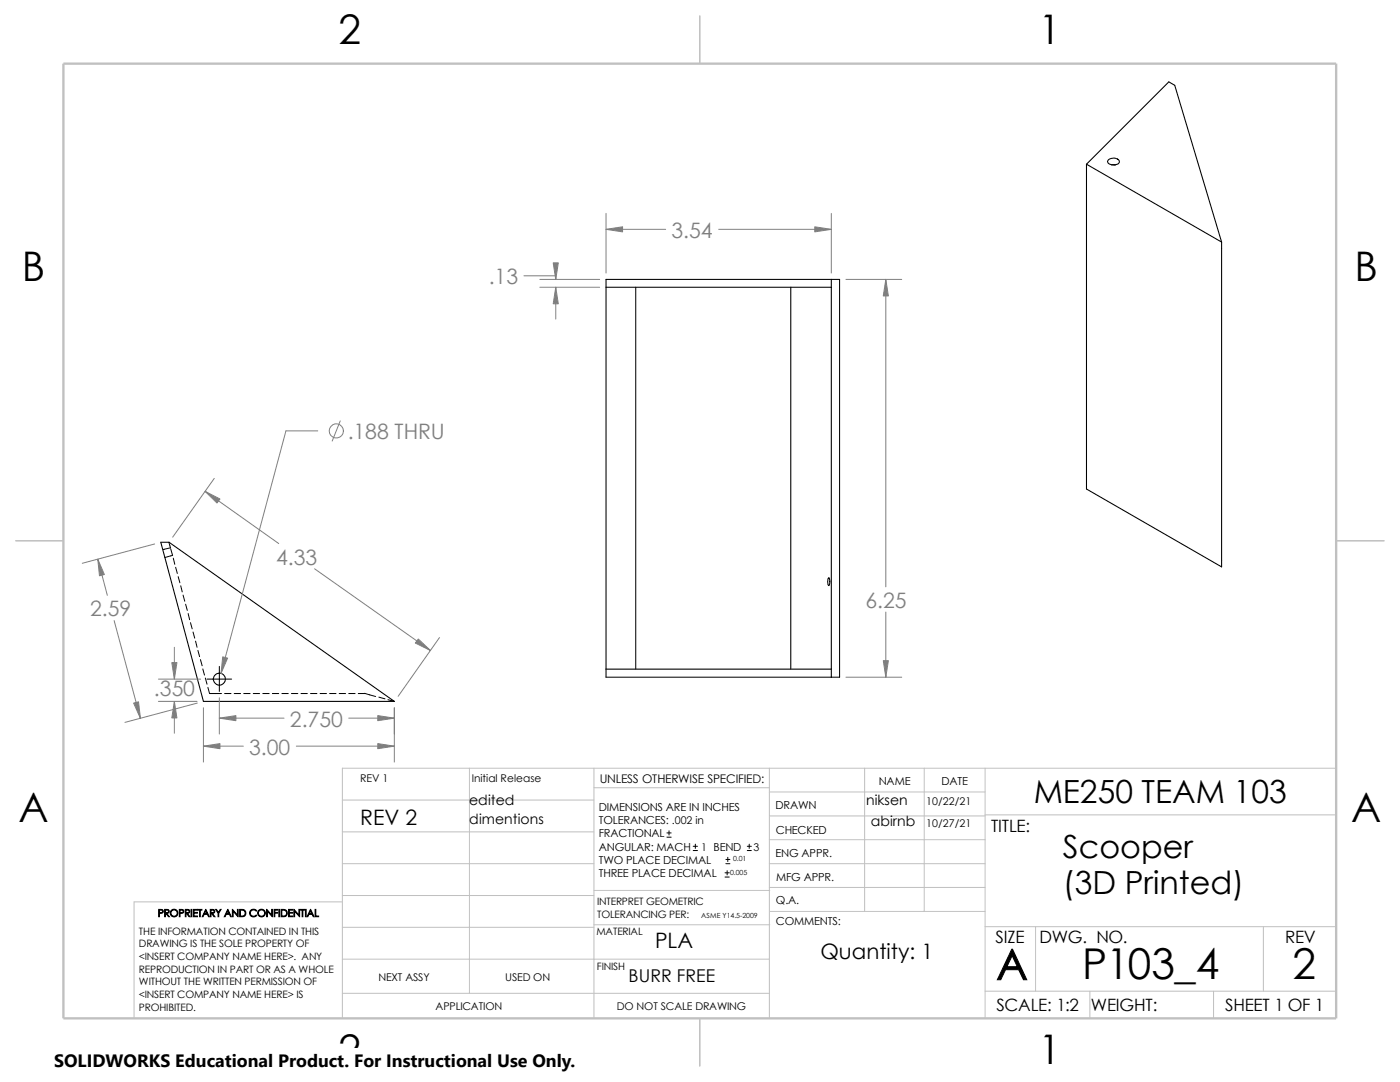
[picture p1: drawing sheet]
<svg xmlns="http://www.w3.org/2000/svg" width="279mm" height="216mm" viewBox="0 0 279 216" stroke-linecap="round" stroke-linejoin="round" font-family="sans-serif">
<g fill="none" stroke="#c0c0c0" stroke-width=".2">
<path d="M68.3 159.6h50.2M93.7 153.3v44.9M118.5 157.2h35M118.5 153.3v49.9M153.5 153.3v49.9M153.5 158h43.1M172.6 153.3v28.6M184.4 153.3v28.6M196.6 153.3v49.9M266.7 153.3h-198.4v49.9M68.3 166h50.2M68.3 172.3h50.2"/>
<path d="M68.3 180h-41.5v23.2M68.3 178.7h50.2M118.5 177.7h35.1M153.5 172.3h43.1M153.5 177.1h43.1M153.5 167.6h43.1M153.5 162.8h43.1M196.6 162.6h70.1M68.3 191.4h85.2M68.3 185h50.2M68.3 198.2h85.2M118.5 184.5h35.1"/>
<path d="M153.6 181.9h43M196.6 197.8h70.1M196.6 184.9h70.1M206.7 184.9v12.9M217.5 197.8v5.4M242.2 197.8v5.4M252.1 184.9v12.9"/>
</g>
<path d="M139.7 3.2v9.5M3.1 107.9h9.6M266.7 107.9h9.5M139.7 203.2v9.5" fill="none" stroke="#c0c0c0" stroke-width=".21"/>
<path d="M12.7 12.7h254v190.5h-254z" fill="none" stroke="#c0c0c0" stroke-width=".47"/>
<g fill="none" stroke="#000" stroke-width=".21">
<path d="M216.8 32.8l16.5-16.5 1.1 .7 9.4 31.3M216.8 32.8l27 15.5M216.8 32.8v64.8l27 15.5v-64.8M221.1 32a1.43 1.43 0 0 1 2.3 .2 1.21 1.21 0 0 1-1.8 .6l-.4-.2-.2-.3zM221.8 32.9h.8M120.9 55.8h46.7v79.3h-46.7zM120.9 57.3h45M126.9 57.3v76.2M157.8 57.3v76.2M165.9 55.8v79.3M32.1 108.2h1.6l45 31.8h-38.1zM165.4 115.3a1.33 1.33 0 0 1 0 1.5 1.84 1.84 0 0 1 0-1.5z"/>
<path d="M120.9 133.5h45"/>
<circle cx="43.8" cy="135.5" r="1.2"/>
</g>
<g fill="none" stroke="#000" stroke-width=".2">
<path d="M33.7 108.2l.3 1.2M34 109.3l-1.5 .4M34.1 109.6l.3 1.1M34.5 110.8l-1.6 .5M34.6 111.4l.3 1.2M35.1 113.2l.3 1.2M35.6 115.1l.3 1.2M36.1 116.9l.3 1.2M36.5 118.7l.4 1.3M37 120.6l.4 1.2M37.5 122.4l.3 1.3M38 124.2l.4 1.3"/>
<path d="M38.5 126.1l.4 1.2M39 127.9l.3 1.3M39.5 129.8l.3 1.2M40 131.6l.3 1.2M40.5 133.5l.3 1.2M41 135.3l.3 1.2M41.3 135.5h4.9M41.5 137.2l.3 1.2h2.4M43.8 133v5M44.8 138.4h1.3M46.7 138.4h1.3M48.6 138.4h1.3"/>
<path d="M50.5 138.4h1.3M52.5 138.4h1.2M54.4 138.4h1.2M56.3 138.4h1.2M58.2 138.4h1.2M60.1 138.4h1.2M62 138.4h1.2M63.9 138.4h1.3M65.8 138.4h1.3M67.7 138.4h1.3M69.6 138.4h1.3M71.5 138.4h1.3"/>
<path d="M72.8 138.3l2.2 .7M75.6 139.1l1.2 .3M77.4 139.6l1.3 .4M133.1 167h.8M133.1 166.2h.8M133.5 165.8v.8M138.3 169.7h.9M138.3 168.9h.9M138.8 168.4v.9M144.7 175h.8M144.7 174.2h.8M144.9 172.3h.8"/>
<path d="M144.9 171.5h.8M145.1 173.7v.9M145.2 171.1v.8M149.1 169.7h.8M149.1 168.9h.8M149.5 168.4v.9"/>
</g>
<g fill="none" stroke="#808080" stroke-width=".2">
<path d="M104.6 55h6.3v.8M107.7 55.8h12M107.7 57.3h12M110.9 57.3v6.4M120.9 45.8h11.9M120.9 42.6v11.9M143.4 45.8h22.5M165.9 42.6v11.9M168.8 55.8h11.2M176.8 55.8v61.3M40.9 98l14.7 10.5M42.8 95.5l-8.3 11.7"/>
<path d="M63.4 86h-6.3l-13 48.4M67.9 84l-1.6 4M19.5 111.6l1.9 7.2M30.9 108.5l-14.5 3.9M62.8 113.5l23.1 16.3M22.8 123.8l5.2 19.5M31.6 140h7.7M31.6 135.5h8.4M34.8 129.2v6.3M34.8 140v6.3M43.8 139.2v7.3M87.7 127.2l-8.2 11.7"/>
<path d="M168.8 135.1h11.2M176.8 122.1v13M39.4 140.3l-14.5 3.8M40.6 148.9h8M40.6 141.2v10.9M43.8 143.3h12.9M59.1 148.9h19.6M69.6 143.3h9.1M78.7 141.2v10.9"/>
<circle cx="67.1" cy="86" r="1.41"/>
</g>
<g fill="#808080" stroke="#808080" stroke-width=".2">
<path d="M176.3 131.8h1l-.5 3.3z"/>
<path d="M176.8 55.8l.5 3.3h-1z"/>
<path d="M120.9 45.8l3.3-.5v1z"/>
<path d="M162.6 45.3l3.3 .5-3.3 .5z"/>
<path d="M110.9 57.3l.5 3.3h-1z"/>
<path d="M110.4 52.5h1l-.5 3.3z"/>
<path d="M34.3 132.2h1l-.5 3.3z"/>
<path d="M83.5 127.5l2.4 2.3-3-1.5z"/>
<path d="M75.4 148.4l3.3 .5-3.3 .5z"/>
<path d="M40.6 148.9l3.3-.5v1z"/>
<path d="M19.5 111.6l1.3 3-.9 .3z"/>
<path d="M26.7 140.3l.9-.3 .4 3.3z"/>
<path d="M34.8 140l.5 3.3h-1z"/>
<path d="M75.4 142.8l3.3 .5-3.3 .5z"/>
<path d="M40.9 98l3 1.6-.6 .8z"/>
<path d="M43.8 143.3l3.3-.5v1z"/>
<path d="M44.4 131.1l1 .2-1.3 3.1z"/>
</g>
<path d="M10.8 209.2h104.1v6.7h-104.1z" fill="#fff"/>
<g font-size="8.5">
<text x="198.8" y="195.5">A</text>
<text x="215.9" y="195.3">P103_4</text>
<text x="257.9" y="195.3">2</text>
</g>
<g font-size="8.1">
<text x="67.6" y="8.8">2</text>
<text x="207.3" y="8.8">1</text>
<text x="4.4" y="56.1">B</text>
<text x="270.3" y="56.1">B</text>
<text x="3.7" y="164.1">A</text>
<text x="269.6" y="164.1">A</text>
<text x="67.6" y="212.3">2</text>
<text x="207.3" y="212.3">1</text>
</g>
<g font-size="6.4">
<text x="206.3" y="160.3">ME250 TEAM 103</text>
<text x="212.1" y="171.1">Scooper</text>
<text x="212.1" y="178.4">(3D Printed)</text>
</g>
<g font-size="4.2" fill="#808080">
<text x="134" y="47.4">3.54</text>
<text x="97.5" y="56.7">.13</text>
<text x="69.4" y="87.6">.188 THRU</text>
<text x="55.1" y="112.6">4.33</text>
<text x="18" y="123">2.59</text>
<text x="172.7" y="121.3">6.25</text>
<text x="30.7" y="138.9">.350</text>
<text x="57.9" y="145">2.750</text>
<text x="49.7" y="150.6">3.00</text>
</g>
<g font-size="4.2">
<text x="71.9" y="164.5">REV 2</text>
<text x="130.7" y="189.1">PLA</text>
<text x="163.7" y="191.3">Quantity: 1</text>
</g>
<text font-size="3.6" x="10.8" y="213">SOLIDWORKS Educational Product. For Instructional Use Only.</text>
<text font-size="3.5" x="125.4" y="196">BURR FREE</text>
<g font-size="3.4">
<text x="197.8" y="166">TITLE:</text>
<text x="198.7" y="188.1">SIZE</text>
<text x="207.5" y="188.1">DWG. NO.</text>
<text x="256.5" y="188.2">REV</text>
<text x="198.8" y="201.7">SCALE: 1:2</text>
<text x="217.7" y="201.8">WEIGHT:</text>
<text x="244.5" y="201.7">SHEET 1 OF 1</text>
</g>
<g font-size="2.8">
<text x="93.6" y="160.7">edited</text>
<text x="172.8" y="160.6">niksen</text>
<text x="93.6" y="164.5">dimentions</text>
<text x="173.8" y="164.9">abirnb</text>
</g>
<text font-size="2.4" x="119.7" y="156.2">UNLESS OTHERWISE SPECIFIED:</text>
<g font-size="2.2">
<text x="119.5" y="161.8">DIMENSIONS ARE IN INCHES</text>
<text x="154.8" y="161.5">DRAWN</text>
<text x="175.4" y="156.7">NAME</text>
<text x="187.9" y="156.7">DATE</text>
<text x="119.5" y="164.4">TOLERANCES: .002 in</text>
<text x="119.5" y="167.1">FRACTIONAL</text>
<text x="154.8" y="166.3">CHECKED</text>
<text x="119.5" y="172.4">TWO PLACE DECIMAL</text>
<text x="119.5" y="169.8">ANGULAR: MACH</text>
<text x="154.8" y="171">ENG APPR.</text>
<text x="119.5" y="175">THREE PLACE DECIMAL</text>
<text x="154.9" y="175.7">MFG APPR.</text>
<text x="154.9" y="184.7">COMMENTS:</text>
<text x="154.9" y="180.5">Q.A.</text>
</g>
<g font-size="2.1">
<text x="71.9" y="156.1">REV 1</text>
<text x="94.2" y="156.1">Initial Release</text>
<text x="184.9" y="160.7">10/22/21</text>
<text x="184.9" y="164.9">10/27/21</text>
<text x="140" y="169.8">1 BEND</text>
<text x="150.4" y="169.8">3</text>
<text x="75.5" y="195.7">NEXT ASSY</text>
<text x="100.8" y="195.7">USED ON</text>
<text x="86.9" y="201.5">APPLICATION</text>
<text x="123.1" y="201.6">DO NOT SCALE DRAWING</text>
</g>
<g font-size="2">
<text x="31.5" y="182.9">PROPRIETARY AND CONFIDENTIAL</text>
<text x="119.2" y="180.6">INTERPRET GEOMETRIC</text>
<text x="119.2" y="183.1">TOLERANCING PER:</text>
<text x="27.7" y="186.5">THE INFORMATION CONTAINED IN THIS</text>
<text x="27.7" y="189.1">DRAWING IS THE SOLE PROPERTY OF</text>
<text x="27.7" y="191.6">&lt;INSERT COMPANY NAME HERE&gt;. ANY</text>
<text x="119" y="186.6">MATERIAL</text>
<text x="27.7" y="194.1">REPRODUCTION IN PART OR AS A WHOLE</text>
<text x="27.7" y="196.6">WITHOUT THE WRITTEN PERMISSION OF</text>
<text x="119.1" y="193.5">FINISH</text>
<text x="27.7" y="199.1">&lt;INSERT COMPANY NAME HERE&gt; IS</text>
<text x="27.7" y="201.7">PROHIBITED.</text>
</g>
<g font-size="1.4">
<text x="146.3" y="171.8">0.01</text>
<text x="145.7" y="174.5">0.005</text>
<text x="140" y="183.3">ASME Y14.5-2009</text>
</g>
</svg>
